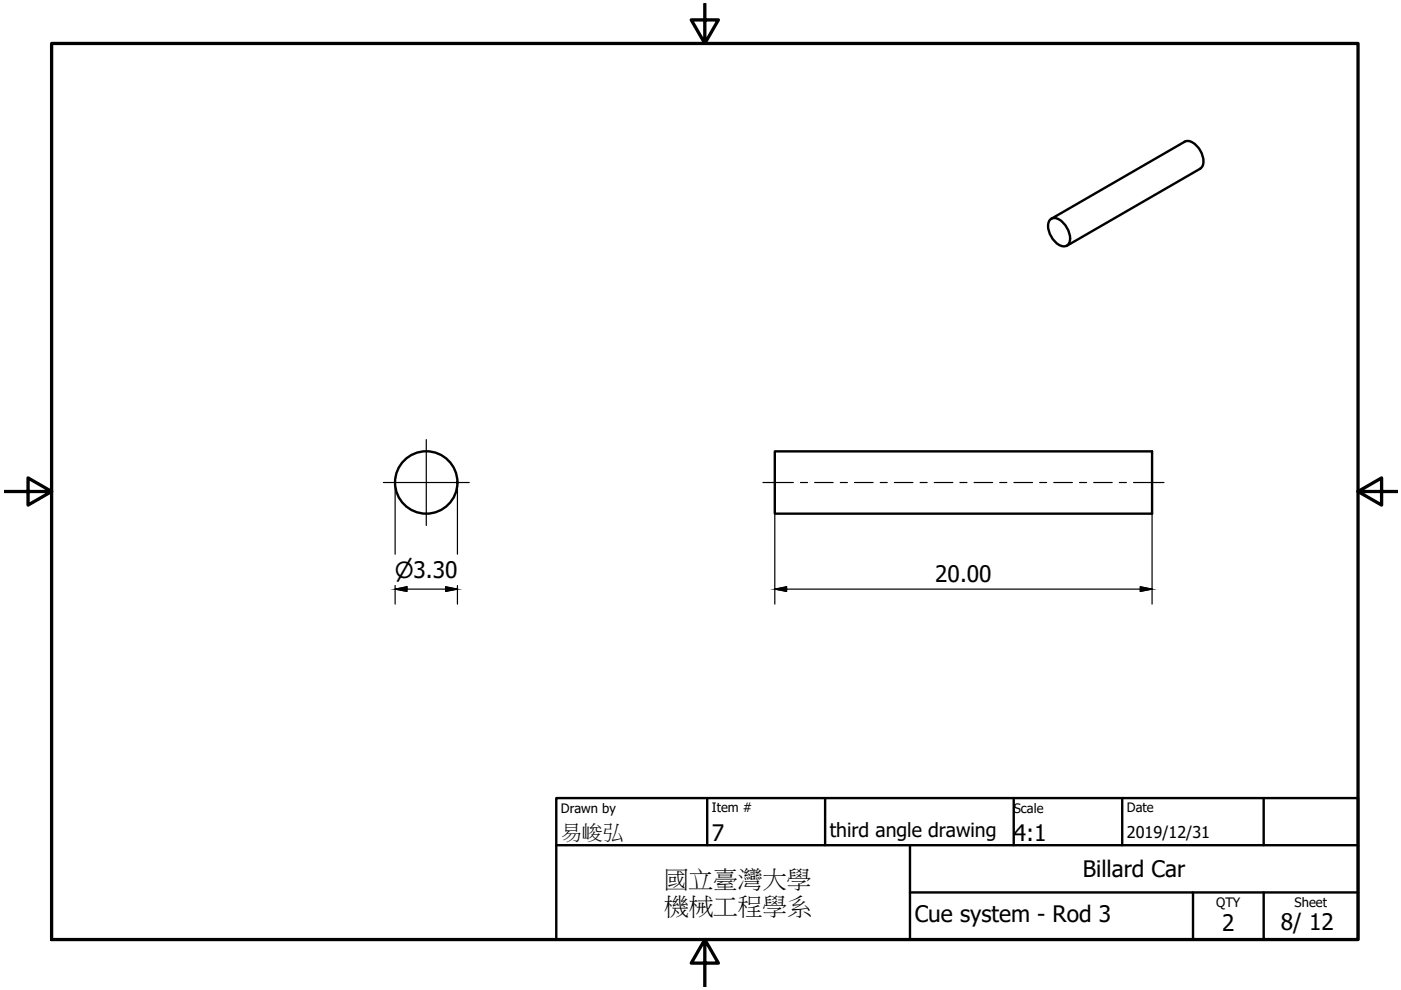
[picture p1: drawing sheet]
<svg xmlns="http://www.w3.org/2000/svg" width="297mm" height="210mm" viewBox="0 0 297 210" stroke-linecap="round" stroke-linejoin="round" font-family="sans-serif">
<!-- layer: Visible (ISO) -->
<g fill="none" stroke="#000" stroke-width=".51">
<path d="M254.5 35.7a2.52 2.52 0 0 0 .3-3.1 3.9 3.9 0 0 0-3.2-2.7l-28.7 16.5M254.5 35.8l-28.3 16.3M222.7 46.5a2.16 2.16 0 0 1 2.9 .9 4.3 4.3 0 0 1 1 4.2 1.63 1.63 0 0 1-2.6-.1 4.4 4.4 0 0 1-1.5-4.7zM164.3 95.7h80v13.2h-80z"/>
<circle cx="90.4" cy="102.3" r="6.6"/>
</g>
<!-- layer: Center Mark (ISO) -->
<path d="M90.4 93.2v18.2M81.3 102.3h18.2" fill="none" stroke="#000" stroke-width=".25"/>
<!-- layer: Centerline (ISO) -->
<g fill="none" stroke="#000" stroke-width=".25">
<path d="M161.8 102.3h6.4M169.7 102.3h1.5M172.7 102.3h4M178.2 102.3h1.5M181.2 102.3h3.9M186.6 102.3h1.5M189.6 102.3h4M195.1 102.3h1.5M198.1 102.3h3.9M203.5 102.3h1.5M206.5 102.3h4M212 102.3h1.5"/>
<path d="M215 102.3h3.9M220.4 102.3h1.5M223.4 102.3h4M228.9 102.3h1.5M231.9 102.3h3.9M237.3 102.3h1.5M240.3 102.3h6.5"/>
</g>
<!-- layer: Border (ISO) -->
<path d="M10.9 9.2h277v190h-277zM149.4 .8v8.4l-2.8-5h5.7l-2.9 5M1 104.2h9.9l-5-2.9v5.8l5-2.9M287.9 104.2l5 2.9v-5.8l-5 2.9h8.4M149.4 199.2l2.9 5h-5.7l2.8-5v10" fill="none" stroke="#000" stroke-width=".7"/>
<!-- layer: Title (ISO) -->
<path d="M117.9 169.2h170v30h-170zM117.9 179.2h170M149.9 169.2v10M174.9 169.2v10M192.9 179.2v20M214.9 169.2v10M237.9 169.2v10M267.9 169.2v10M192.9 189.2h95M252.9 189.2v10M267.9 189.2v10" fill="none" stroke="#000" stroke-width=".51"/>
<!-- layer: Dimension (ISO) -->
<path d="M83.8 102.4v15.1M97 102.4v15.1M164.3 108.9v19.2M244.3 108.9v19.2M83.8 124.9l2.5-.5v1zM83.8 124.9h13.2M83.8 124.1v4M94.5 124.4l2.5 .5-2.5 .5zM97 124.1v4M164.3 124.9l2.5-.5v1zM164.3 124.9h80M241.8 124.4l2.5 .5-2.5 .5z" fill="none" stroke="#000" stroke-width=".25"/>
<g fill="#000" stroke="#000" stroke-width=".21">
<path d="M83.8 124.9l2.5-.5v.5zM83.8 124.9l2.5 .5v-.5z"/>
<path d="M94.5 124.4l2.5 .5h-2.5zM94.5 124.9v.5l2.5-.5z"/>
<path d="M164.3 124.9l2.5-.5v.5zM164.3 124.9l2.5 .5v-.5z"/>
<path d="M241.8 124.4l2.5 .5h-2.5zM241.8 124.9v.5l2.5-.5z"/>
</g>
<g font-size="5.2">
<text x="140.8" y="188.1">國立臺灣大學</text>
<text x="140.8" y="193.9">機械工程學系</text>
</g>
<g font-size="4.8">
<text x="198.3" y="123.3">20.00</text>
<text x="150.9" y="178.2">7</text>
<text x="214.9" y="178.2">4:1</text>
<text x="229.6" y="186">Billard Car</text>
<text x="193.9" y="195.5">Cue system - Rod 3</text>
<text x="259.1" y="197.5">2</text>
<text x="271.6" y="197.2">8/ 12</text>
</g>
<text font-size="4.7" x="83.7" y="122.6">⌀3.30</text>
<text font-size="4.5" x="118.9" y="177.8">易峻弘</text>
<text font-size="4.1" x="175.9" y="177.4">third angle drawing</text>
<text font-size="3.4" x="238.9" y="177.7">2019/12/31</text>
<g font-size="2.8">
<text x="118.9" y="172.3">Drawn by</text>
<text x="150.9" y="172.2">Item #</text>
<text x="214.9" y="172.3">Scale</text>
<text x="238.9" y="172.2">Date</text>
<text x="257.9" y="192.2">QTY</text>
<text x="274.5" y="192.3">Sheet</text>
</g>
</svg>
